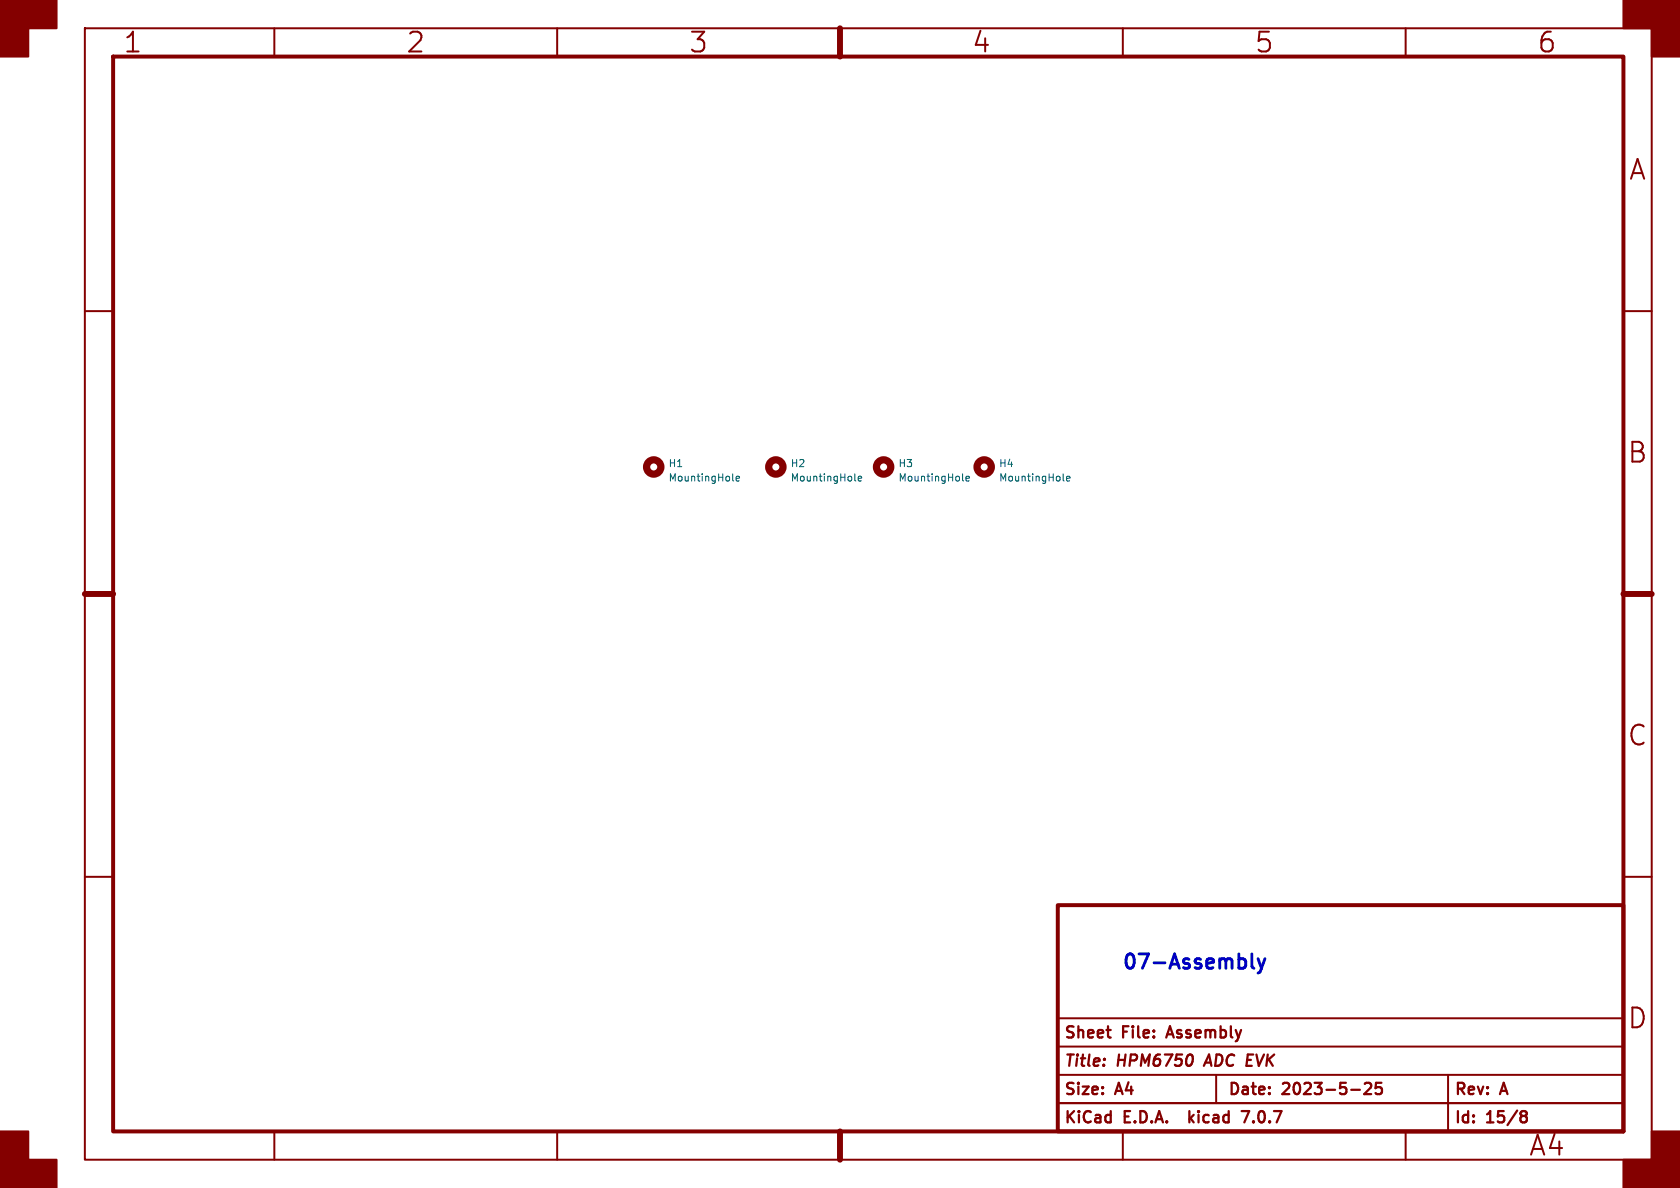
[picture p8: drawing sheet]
<svg xmlns="http://www.w3.org/2000/svg" width="297mm" height="210mm" viewBox="0 0 297 210" stroke-linecap="round" stroke-linejoin="round" font-family="sans-serif">
<g fill="none" stroke="#840000" stroke-width=".35">
<path d="M15 5h277v200h-277zM48.5 5v5M98.5 5v5M148.5 5v5M198.5 5v5M248.5 5v5M15 55h5M287 55h5M15 105h5M287 105h5M15 155h5M287 155h5"/>
<path d="M187 195h100M187 190h100M187 185h100M187 180h100M215 190v5M256 190v10M48.5 200v5M98.5 200v5M148.5 200v5M198.5 200v5M248.5 200v5"/>
</g>
<path d="M20 10h267v190h-267zM187 160h100v40h-100z" fill="none" stroke="#840000" stroke-width=".7"/>
<path d="M148.5 5v5M15 105h5M287 105h5M148.5 200v5" fill="none" stroke="#840000" stroke-width="1.1"/>
<g fill="#840000" stroke="#840000" stroke-width=".35">
<path d="M0 0h10v5h-5v5h-5z"/>
<path d="M0 200h5v5h5v5h-10z"/>
<path d="M287 0h10v10h-5v-5h-5z"/>
<path d="M292 200h5v10h-10v-5h5z"/>
</g>
<path d="M206.4 182.8h.9M206.8 181.4l-.6 2M210.3 196.4v2M210.5 197.6l.5 .8M211 197.1l-.7 .7M213.7 186.4l-.9 2M219.5 196.4h1.3l-.8 2M241.3 191.6l.3-.2h.4a.54 .54 0 0 1 .3 .9l-1.1 1.1h1.2M244.2 191.4h-.9l-.1 1 .3-.2 .6 .1 .2 .3-.1 .6-.3 .2h-.4l-.3-.2M269.2 196.4l.5 .1a.41 .41 0 0 1 .2 .5 .41 .41 0 0 1-.4 .3M269.2 197.3h.3M269.5 197.3l.3 .2 .1 .5-.2 .3-.5 .1" fill="none" stroke="#840000" stroke-width=".4"/>
<g fill="none" stroke="#840000" stroke-width="1.3">
<circle cx="115.6" cy="82.5" r="1.27"/>
<circle cx="137.2" cy="82.5" r="1.27"/>
<circle cx="156.2" cy="82.5" r="1.27"/>
<circle cx="174" cy="82.5" r="1.27"/>
</g>
<path d="M129.5 84.9l.2 .1M130.1 84.6l.6-.1v-.3h-.4l-.2 .2 .1 .6h.5M151.1 84.9l.2 .1M151.7 84.6l.6-.1v-.3h-.4l-.2 .2 .1 .6h.5M170.2 84.9l.2 .1M170.8 84.6l.6-.1-.1-.3h-.3l-.2 .2v.6h.5M187.9 84.9l.2 .1M188.6 84.6l.6-.1-.1-.3h-.4l-.1 .2v.6h.5" fill="none" stroke="#006464" stroke-width=".18"/>
<path d="M221.3 168.6v2.2l.4 .4M222.4 169.5l.6 1.7M223 171.2l-.2 .6-.4 .2M223.6 169.5l-.6 1.7" fill="none" stroke="#0000c2" stroke-width=".51"/>
<g font-size="4.9" fill="#840000">
<text x="21.7" y="9.8">1</text>
<text x="71.7" y="9.8">2</text>
<text x="121.7" y="9.8">3</text>
<text x="171.7" y="9.8">4</text>
<text x="221.7" y="9.8">5</text>
<text x="271.7" y="9.8">6</text>
<text x="287.8" y="32.3">A</text>
<text x="287.6" y="82.3">B</text>
<text x="287.6" y="132.3">C</text>
<text x="287.6" y="182.3">D</text>
<text x="270.2" y="204.8">A4</text>
</g>
<text font-size="3.5" fill="#0000c2" x="198.2" y="171.5">07-Assembly</text>
<g font-size="2.8" fill="#840000">
<text x="188" y="184.1">Sheet</text>
<text x="198.6" y="184.1">File:</text>
<text x="207.3" y="184.1">Assembly</text>
<text x="188" y="189.1">Title:</text>
<text x="197.7" y="189.1">HPM6750</text>
<text x="214" y="189.1">ADC EVK</text>
<text x="188" y="194.1">Size:</text>
<text x="197.5" y="194.1">A4</text>
<text x="217" y="194.1">Date:</text>
<text x="226.9" y="194.1">2023-5-25</text>
<text x="257" y="194.1">Rev:</text>
<text x="265.5" y="194.1">A</text>
<text x="188" y="199.1">KiCad</text>
<text x="198.9" y="199.1">E.D.A.</text>
<text x="211.9" y="199.1">kicad</text>
<text x="222.2" y="199.1">7.0.7</text>
<text x="257" y="199.1">Id:</text>
<text x="263" y="199.1">15/8</text>
</g>
<g font-size="1.8" fill="#006464">
<text x="118.1" y="82.8">H1</text>
<text x="139.7" y="82.8">H2</text>
<text x="158.8" y="82.8">H3</text>
<text x="176.5" y="82.8">H4</text>
<text x="118.1" y="85.3">MountingHole</text>
<text x="139.7" y="85.3">MountingHole</text>
<text x="158.8" y="85.3">MountingHole</text>
<text x="176.5" y="85.3">MountingHole</text>
</g>
</svg>
